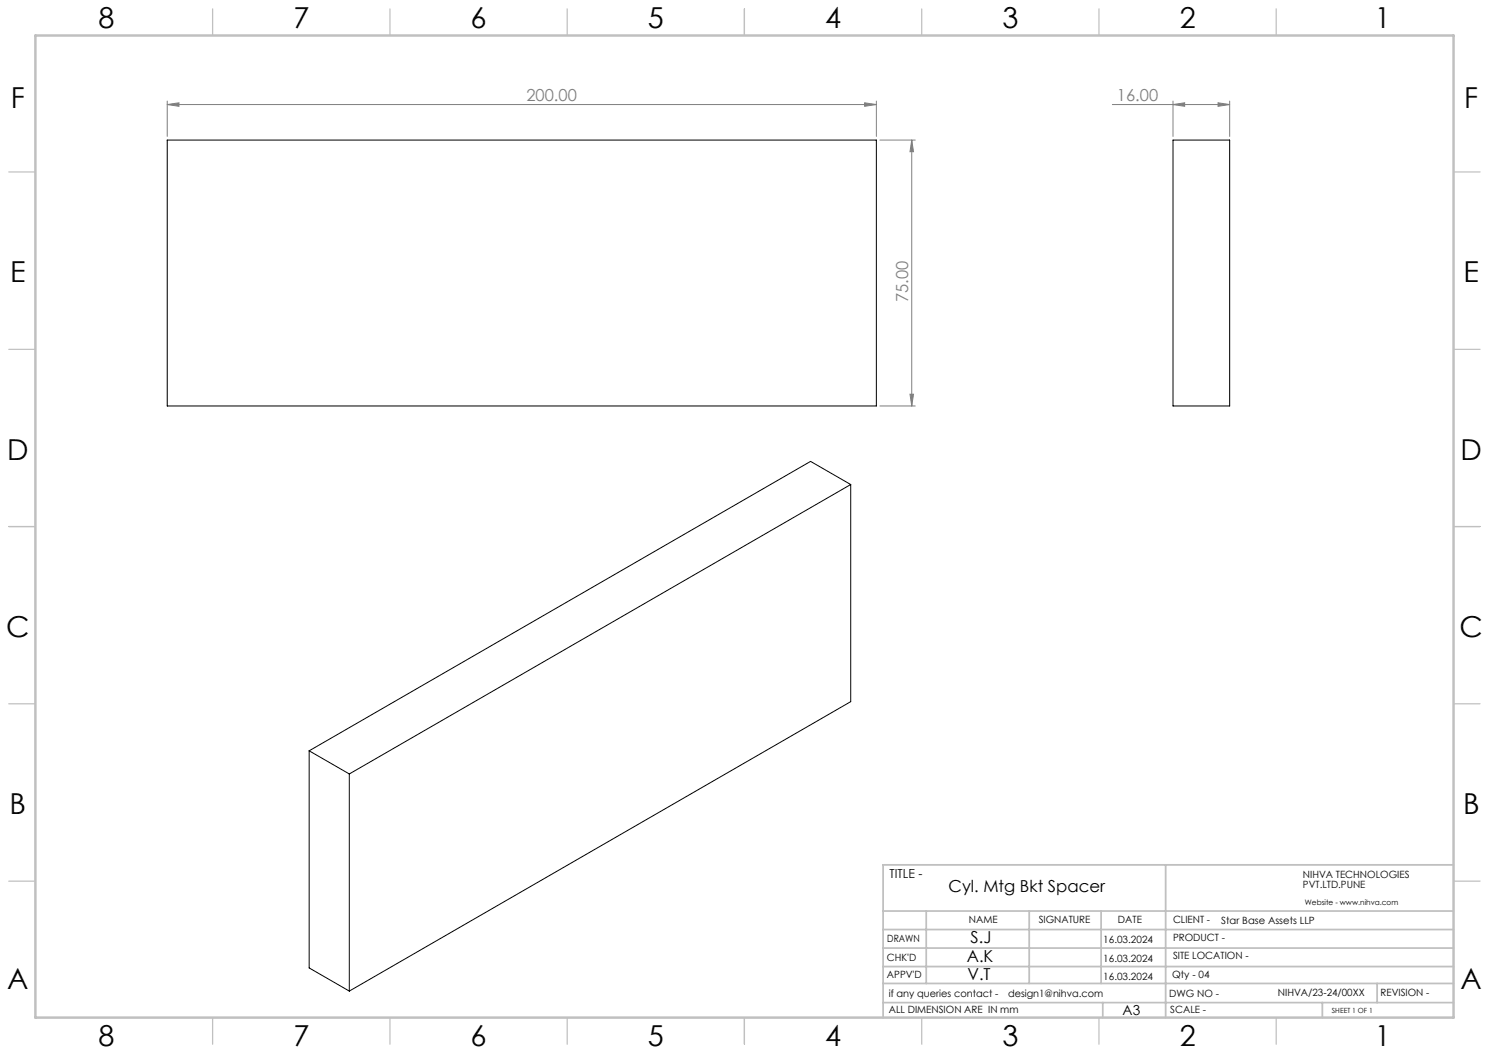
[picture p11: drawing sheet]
<svg xmlns="http://www.w3.org/2000/svg" width="420mm" height="297mm" viewBox="0 0 420 297" stroke-linecap="round" stroke-linejoin="round" font-family="sans-serif">
<g fill="none" stroke="#808080" stroke-width=".28">
<path d="M47.2 29.5l3.3-.5v1zM47.2 29.5h200M47.2 28.5v10M243.9 29l3.3 .5-3.3 .5zM247.2 28.5v10M248.2 39.5h10M257.2 39.5l.5 3.3h-1zM257.2 39.5v75M313.8 29.5h33.1M330.9 29.5l3.3-.5v1zM330.9 28.5v10M343.6 29l3.3 .5-3.3 .5z"/>
<path d="M346.9 28.5v10M248.2 114.5h10M256.7 111.2h1l-.5 3.3z"/>
</g>
<g fill="none" stroke="#c0c0c0" stroke-width=".35">
<path d="M60 2.5v7.5M110 2.5v7.5M160 2.5v7.5M210 2.5v7.5M260 2.5v7.5M310 2.5v7.5M360 2.5v7.5M2.5 48.5h7.5M410 48.5h7.5M2.5 98.5h7.5M410 98.5h7.5M2.5 148.5h7.5"/>
<path d="M410 148.5h7.5M2.5 198.5h7.5M410 198.5h7.5M2.5 248.5h7.5M410 248.5h7.5M60 287v7.5M110 287v7.5M160 287v7.5M210 287v7.5M260 287v7.5M310 287v7.5M360 287v7.5"/>
</g>
<g fill="none" stroke="#c0c0c0" stroke-width=".5">
<path d="M249.1 257h160.9M261.3 257v20.4M290.3 257v20.4M310.6 257v20.4M328.8 243.9v43.1M410 243.9h-160.9v43.1M249.1 272.6h160.9M249.1 267.4h160.9M249.1 262.2h160.9M249.1 277.4h160.9M388.4 277.4v5.4M249.1 282.8h160.9"/>
<path d="M311 282.8v4.2M373 282.8v4.2"/>
</g>
<path d="M10 10h400v277h-400z" fill="none" stroke="#c0c0c0" stroke-width=".7"/>
<g fill="#808080">
<path d="M330.9 29.5l3.3-.5v1zM343.6 29l3.3 .5-3.3 .5z"/>
<path d="M243.9 29l3.3 .5-3.3 .5zM47.2 29.5l3.3-.5v1z"/>
<path d="M256.7 111.2h1l-.5 3.3zM257.2 39.5l.5 3.3h-1z"/>
</g>
<path d="M47.2 39.5h200v75h-200zM330.9 39.5h16v75h-16zM240 136.7l-141.5 81.6M240 136.7v61.2l-141.5 81.6M240 136.7l-11.4-6.6-141.4 81.7M87.2 211.8l11.3 6.5M87.2 211.8v61.2l11.3 6.5M98.5 218.3v61.2" fill="none" stroke="#000" stroke-width=".28"/>
<g font-size="8.1">
<text x="27.8" y="8">8</text>
<text x="82.8" y="8">7</text>
<text x="132.8" y="8">6</text>
<text x="182.8" y="8">5</text>
<text x="232.8" y="8">4</text>
<text x="282.8" y="8">3</text>
<text x="332.8" y="8">2</text>
<text x="387.8" y="8">1</text>
<text x="3" y="30.4">F</text>
<text x="413" y="30.4">F</text>
<text x="2.8" y="79.6">E</text>
<text x="412.8" y="79.6">E</text>
<text x="2" y="129.6">D</text>
<text x="412" y="129.6">D</text>
<text x="1.7" y="179.6">C</text>
<text x="411.7" y="179.6">C</text>
<text x="2.7" y="229.6">B</text>
<text x="412.7" y="229.6">B</text>
<text x="2" y="278.9">A</text>
<text x="412" y="278.9">A</text>
<text x="27.8" y="295">8</text>
<text x="82.8" y="295">7</text>
<text x="132.8" y="295">6</text>
<text x="182.8" y="295">5</text>
<text x="232.8" y="295">4</text>
<text x="282.8" y="295">3</text>
<text x="332.8" y="295">2</text>
<text x="387.8" y="295">1</text>
</g>
<g font-size="4.7" fill="#808080">
<text x="148.5" y="28.5">200.00</text>
<text x="315.1" y="28.5">16.00</text>
<text x="256.2" y="85.2" transform="rotate(-90 256.2 85.2)">75.00</text>
</g>
<g font-size="4.7">
<text x="267.6" y="251.5">Cyl. Mtg Bkt Spacer</text>
<text x="273.8" y="266.1">S.J</text>
<text x="272.7" y="271.3">A.K</text>
<text x="272.9" y="276.5">V.T</text>
</g>
<text font-size="3.9" x="316.7" y="286.4">A3</text>
<text font-size="3.5" x="250.9" y="247.7">TITLE -</text>
<g font-size="2.8">
<text x="367.5" y="247.7">NIHVA TECHNOLOGIES</text>
<text x="367.5" y="250.5">PVT.LTD.PUNE</text>
<text x="273.3" y="260.4">NAME</text>
<text x="293" y="260.4">SIGNATURE</text>
<text x="315.3" y="260.5">DATE</text>
<text x="330.9" y="260.5">CLIENT -</text>
<text x="344.5" y="260.5">Star Base Assets LLP</text>
<text x="250.3" y="265.7">DRAWN</text>
<text x="311.2" y="266.1">16.03.2024</text>
<text x="330.9" y="265.5">PRODUCT -</text>
<text x="250.2" y="271.1">CHK'D</text>
<text x="250.2" y="275.8">APPV'D</text>
<text x="311.2" y="271.3">16.03.2024</text>
<text x="330.6" y="275.9">Qty - 04</text>
<text x="330.9" y="270.6">SITE LOCATION -</text>
<text x="250.7" y="281.1">if any queries contact -</text>
<text x="284.3" y="281.1">design1@nihva.com</text>
<text x="311.2" y="276.5">16.03.2024</text>
<text x="329.8" y="281.3">DWG NO -</text>
<text x="360.4" y="281.1">NIHVA/23-24/00XX</text>
<text x="389.4" y="281.1">REVISION -</text>
<text x="250.7" y="285.6">ALL DIMENSION ARE IN mm</text>
<text x="330.1" y="285.7">SCALE -</text>
</g>
<text font-size="2.1" x="368.1" y="255.1">Website - www.nihva.com</text>
<text font-size="2" x="375.7" y="285.6">SHEET 1 OF 1</text>
</svg>
